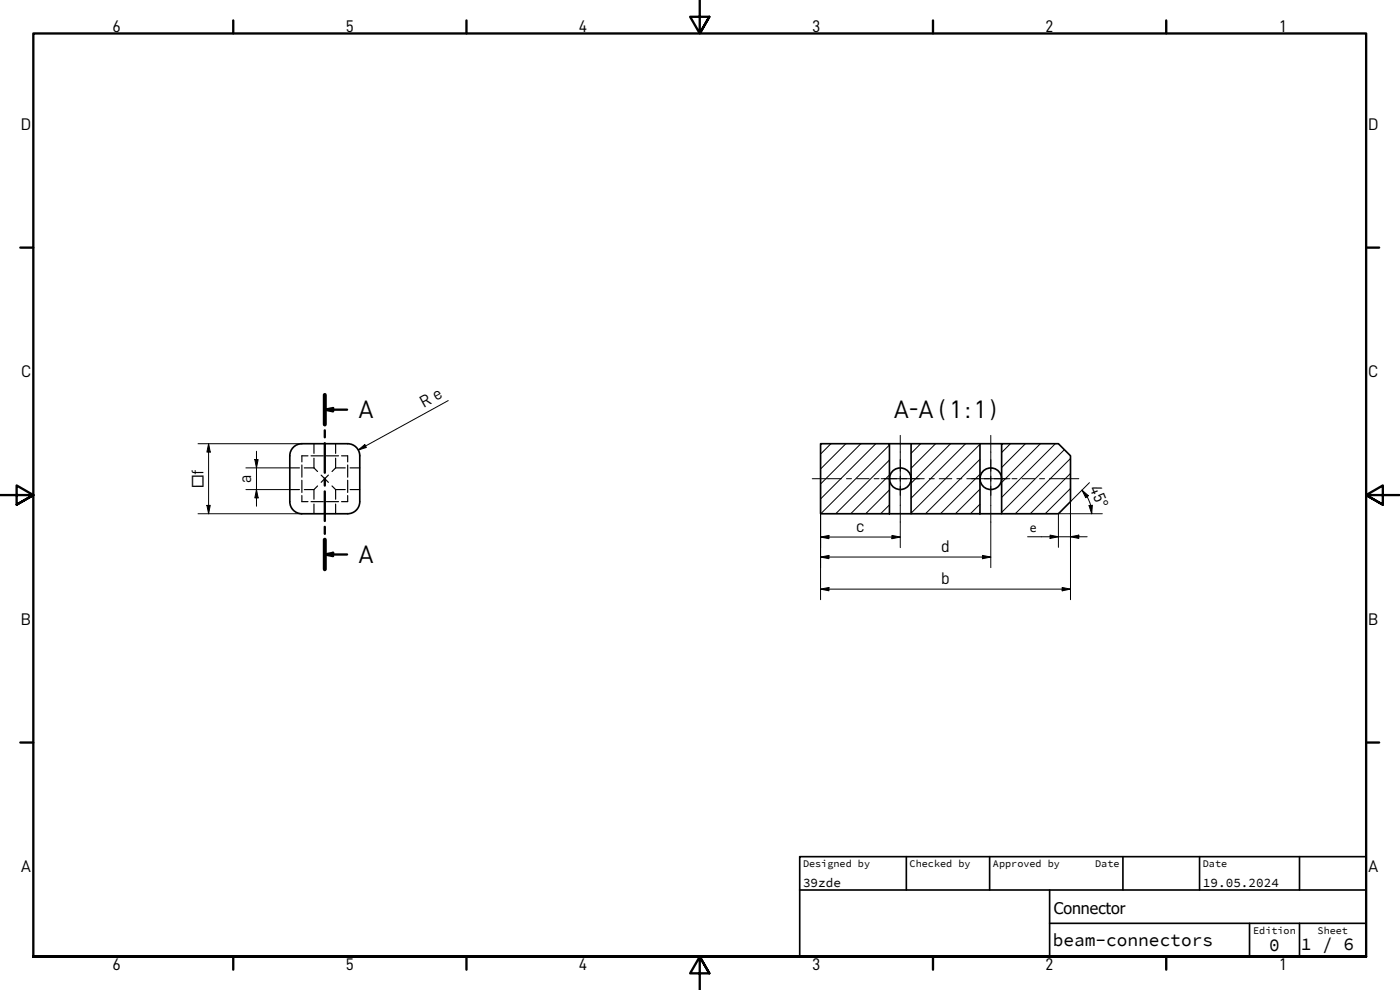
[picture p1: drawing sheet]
<svg xmlns="http://www.w3.org/2000/svg" width="420mm" height="297mm" viewBox="0 0 420 297" stroke-linecap="round" stroke-linejoin="round" font-family="sans-serif">
<!-- layer: Hatch (ISO) -->
<g fill="none" stroke="#000" stroke-width=".3">
<path d="M249.4 133.1l-3.1 3.1M253.9 133.1l-7.6 7.6M258.3 133.1l-12 12.1M262.8 133.1l-16.5 16.6M266.9 138l-16.1 16.1M266.9 133.5l-20.6 20.6M276.3 133.1l-2.9 2.9M280.8 133.1l-7.4 7.4M285.3 133.1l-11.9 11.9M289.8 133.1l-16.4 16.4M294.1 137.8l-16.3 16.3M294.1 133.3l-20.7 20.7"/>
<path d="M303.2 133.1l-2.6 2.7M307.7 133.1l-7.1 7.2M312.2 133.1l-11.6 11.7M316.7 133.1l-16.1 16.2M319.4 134.9l-18.8 18.8M321.3 137.6l-16.6 16.5M266.9 151.5l-2.6 2.6M266.9 147l-7.1 7.1M266.9 142.5l-11.6 11.6M294.1 151.3l-2.9 2.8M294.1 146.8l-7.4 7.3M294.1 142.3l-11.9 11.8"/>
<path d="M321.3 146.6l-7.6 7.5M321.3 142.1l-12.1 12"/>
</g>
<!-- layer: Hidden (ISO) -->
<g fill="none" stroke="#000" stroke-width=".35">
<path d="M90.6 139.5v3.7M92.4 136.8h-1.8v1.8M93.3 136.8h3.7M94.2 133.1v2.9M94.2 137.5v2.9M97.9 136.8h3.7M100.7 133.1v2.9M100.7 137.5v2.9M102.5 136.8h1.8v1.8M104.3 139.5v3.7M87 140.4h2.9M87 146.9h2.9"/>
<path d="M90.6 148.7v1.8h1.8M90.6 144.1v3.7M91.3 140.4h2.9M91.3 146.9h2.9M93.3 150.5h3.7M94.2 140.4l1.1 1.1M94.2 146.9v2.9M94.2 151.2v2.9M95.3 145.8l-1.1 1.1M96.4 142.6l2.2 2.1M97.9 150.5h3.7M98.6 142.6l-2.2 2.1"/>
<path d="M99.6 145.8l1.1 1.1M100.7 140.4l-1.1 1.1M100.7 146.9v2.9M100.7 151.2v2.9M100.7 140.4h2.9M100.7 146.9h2.9M104.3 148.7v1.8h-1.8M104.3 144.1v3.7M105.1 140.4h2.9M105.1 146.9h2.9"/>
</g>
<!-- layer: Visible (ISO) -->
<g fill="none" stroke="#000" stroke-width=".5">
<path d="M90.6 133.1h13.7a3.6 3.6 0 0 1 3.7 3.7v13.7a3.6 3.6 0 0 1-3.7 3.6h-13.7M90.6 133.1a3.6 3.6 0 0 0-3.6 3.7v13.7a3.6 3.6 0 0 0 3.6 3.6M246.3 133.1h20.6v21h-20.6zM266.9 133.1h6.5M273.4 133.1h20.7v21h-20.7zM294.1 133.1h6.5M300.6 133.1h17l3.7 3.7v13.7l-3.7 3.6h-17zM266.9 154.1h6.5M294.1 154.1h6.5"/>
<circle cx="270.2" cy="143.6" r="3.3"/>
<circle cx="297.3" cy="143.6" r="3.3"/>
</g>
<!-- layer: Section Line (ISO) -->
<path d="M97.5 118.5v8.9M97.5 122.9l2.5-.5v1zM97.5 129.1v2.1M97.5 133v8.8M97.5 122.9h6.7M97.5 143.6v2.1M97.5 147.4v8.9M97.5 158.1v2.1M97.5 166.4l2.5-.5v1zM97.5 161.9v8.9M97.5 166.4h6.7" fill="none" stroke="#000" stroke-width=".7"/>
<path d="M97.5 118.5v8.9M97.5 161.9v8.9" fill="none" stroke="#000" stroke-width="1.2"/>
<path d="M97.5 122.9l2.5-.5v1zM97.5 166.4l2.5-.5v1z" fill="#000"/>
<!-- layer: Border (ISO) -->
<g fill="none" stroke="#000" stroke-width=".7">
<path d="M70 6.1v3.9M140 6.1v3.9M210 0v10l-2.9-5h5.8l-2.9 5 2.9-5M280 6.1v3.9M350 6.1v3.9M6.1 74.3h3.9M410 74.3h3.9M0 148.5h10l-5-2.8v5.7l5-2.9-5 2.9M420 148.5h-10l5-2.8v5.7l-5-2.9 5 2.9M6.1 222.8h3.9M410 222.8h3.9M10 287v-277h400v277h-400h400"/>
<path d="M70 287v3.9M140 287v3.9M212.9 292l-2.9-5 2.9 5h-5.8l2.9-5v10M280 287v3.9M350 287v3.9"/>
</g>
<!-- layer: Title (ISO) -->
<path d="M240 257h170v30h-170zM272 257v10M297 257v10M337 257v10M360 257v10M390 257v10M240 267h170M315 277h95M315 267v20M375 277v10M390 277v10" fill="none" stroke="#000" stroke-width=".5"/>
<!-- layer: Dimension (ISO) -->
<g fill="none" stroke="#000" stroke-width=".3">
<path d="M59.4 133.1h31.2M62.6 133.1l.5 2.5h-1zM62.6 133.1v21M76.5 137.9h1l-.5 2.5zM77 135.4v16.5M107.5 135l2-1.6 .5 .9zM134.5 120.2l-27 14.8M59.4 154.1h31.2M62.1 151.6h1l-.5 2.5zM73.8 146.9h13.2M73.8 140.4h13.2M77 146.9l.5 2.5h-1z"/>
<path d="M246.3 154.1v25.8M270.2 156.6v7.7M297.3 156.6v13.7M324.7 147.1l1.9 1.6-.7 .6zM324.7 147.1l1.6 1.9M326.2 149l1.1 2.7 .3 2.4M326.8 151.7l1-.1-.2 2.5zM327 144.8l-5.7 5.7v29.4M330.8 154.1h-13.2v10.1M246.3 161.1l2.5-.5v1zM246.3 167.1l2.5-.5v1zM246.3 176.8l2.5-.5v1z"/>
<path d="M246.3 161.1h23.9M246.3 167.1h51M246.3 176.8h75M267.7 160.6l2.5 .5-2.5 .5zM294.9 166.6l2.4 .5-2.4 .5zM308.4 161.1h17.9M315.1 160.6l2.5 .5-2.5 .5zM318.8 176.3l2.5 .5-2.5 .5zM321.3 161.1l2.5-.5v1z"/>
</g>
<g fill="#000">
<path d="M62.6 133.1l.5 2.5h-1zM76.5 137.9h1l-.5 2.5zM107.5 135l2-1.6 .5 .9zM62.1 151.6h1l-.5 2.5zM77 146.9l.5 2.5h-1zM324.7 147.1l1.9 1.6-.7 .6zM326.8 151.7l1-.1-.2 2.5zM246.3 161.1l2.5-.5v1zM246.3 167.1l2.5-.5v1zM246.3 176.8l2.5-.5v1zM267.7 160.6l2.5 .5-2.5 .5zM294.9 166.6l2.4 .5-2.4 .5z"/>
<path d="M315.1 160.6l2.5 .5-2.5 .5zM318.8 176.3l2.5 .5-2.5 .5zM321.3 161.1l2.5-.5v1z"/>
</g>
<!-- layer: Centerline (ISO) -->
<g fill="none" stroke="#000" stroke-width=".3">
<path d="M270.2 130.6v10.8M297.3 130.6v10.8M243.8 143.6h8.8M254 143.6h1.5M257 143.6h3.8M262.3 143.6h1.5M265.3 143.6h3.8M270.2 142.9v1.5M270.2 145.9v10.7M270.6 143.6h1.5M273.6 143.6h3.8M278.9 143.6h1.5"/>
<path d="M281.9 143.6h3.8M287.2 143.6h1.5M290.2 143.6h3.7M295.4 143.6h1.5M297.3 142.9v1.5M297.3 145.9v10.7M298.4 143.6h3.8M303.7 143.6h1.5M306.7 143.6h3.8M312 143.6h1.5M315 143.6h8.8"/>
</g>
<!-- layer: Center Mark (ISO) -->
<path d="M270.2 137.9v10.7M297.3 137.9v10.7M264.4 143.6h11.5M291.6 143.6h11.5" fill="none" stroke="#000" stroke-width=".3"/>
<g font-size="7.6">
<text x="107.7" y="125.5">A</text>
<text x="268.3" y="125.3">A-A ( 1 : 1 )</text>
<text x="107.7" y="169">A</text>
</g>
<g font-size="5.3">
<text x="316" y="283.9">beam-connectors</text>
<text x="380.9" y="285.2">0</text>
<text x="390.4" y="285">1 / 6</text>
</g>
<g font-size="5.1">
<text x="33.8" y="9.6">6</text>
<text x="103.8" y="9.6">5</text>
<text x="173.7" y="9.6">4</text>
<text x="243.7" y="9.6">3</text>
<text x="313.8" y="9.6">2</text>
<text x="384.2" y="9.6">1</text>
<text x="6.3" y="38.9">D</text>
<text x="410.6" y="38.9">D</text>
<text x="6.3" y="113.2">C</text>
<text x="410.6" y="113.2">C</text>
<text x="127.2" y="122.4" transform="rotate(-29 127.2 122.4)">R e</text>
<text x="75.4" y="144.9" transform="rotate(-90 75.4 144.9)">a</text>
<text x="327" y="146.4" transform="rotate(68 327 146.4)">45°</text>
<text x="257" y="159.6">c</text>
<text x="282.5" y="165.6">d</text>
<text x="282.5" y="175.2">b</text>
<text x="6.3" y="187.4">B</text>
<text x="410.6" y="187.4">B</text>
<text x="6.4" y="261.7">A</text>
<text x="410.7" y="261.7">A</text>
<text x="33.8" y="290.9">6</text>
<text x="103.8" y="290.9">5</text>
<text x="173.7" y="290.9">4</text>
<text x="243.7" y="290.9">3</text>
<text x="313.8" y="290.9">2</text>
<text x="384.2" y="290.9">1</text>
</g>
<text font-size="4.8" x="316.2" y="274.3">Connector</text>
<text font-size="4.6" x="61" y="146.5" transform="rotate(-90 61 146.5)">□f</text>
<g font-size="3.8">
<text x="241" y="266">39zde</text>
<text x="361" y="266">19.05.2024</text>
</g>
<text font-size="3.5" x="309.1" y="159.5">e</text>
<g font-size="3">
<text x="241" y="260.2">Designed by</text>
<text x="273" y="260.2">Checked by</text>
<text x="298" y="260.2">Approved by</text>
<text x="328.7" y="260">Date</text>
<text x="361" y="260">Date</text>
<text x="376.1" y="280.2">Edition</text>
<text x="395.4" y="280.2">Sheet</text>
</g>
</svg>
